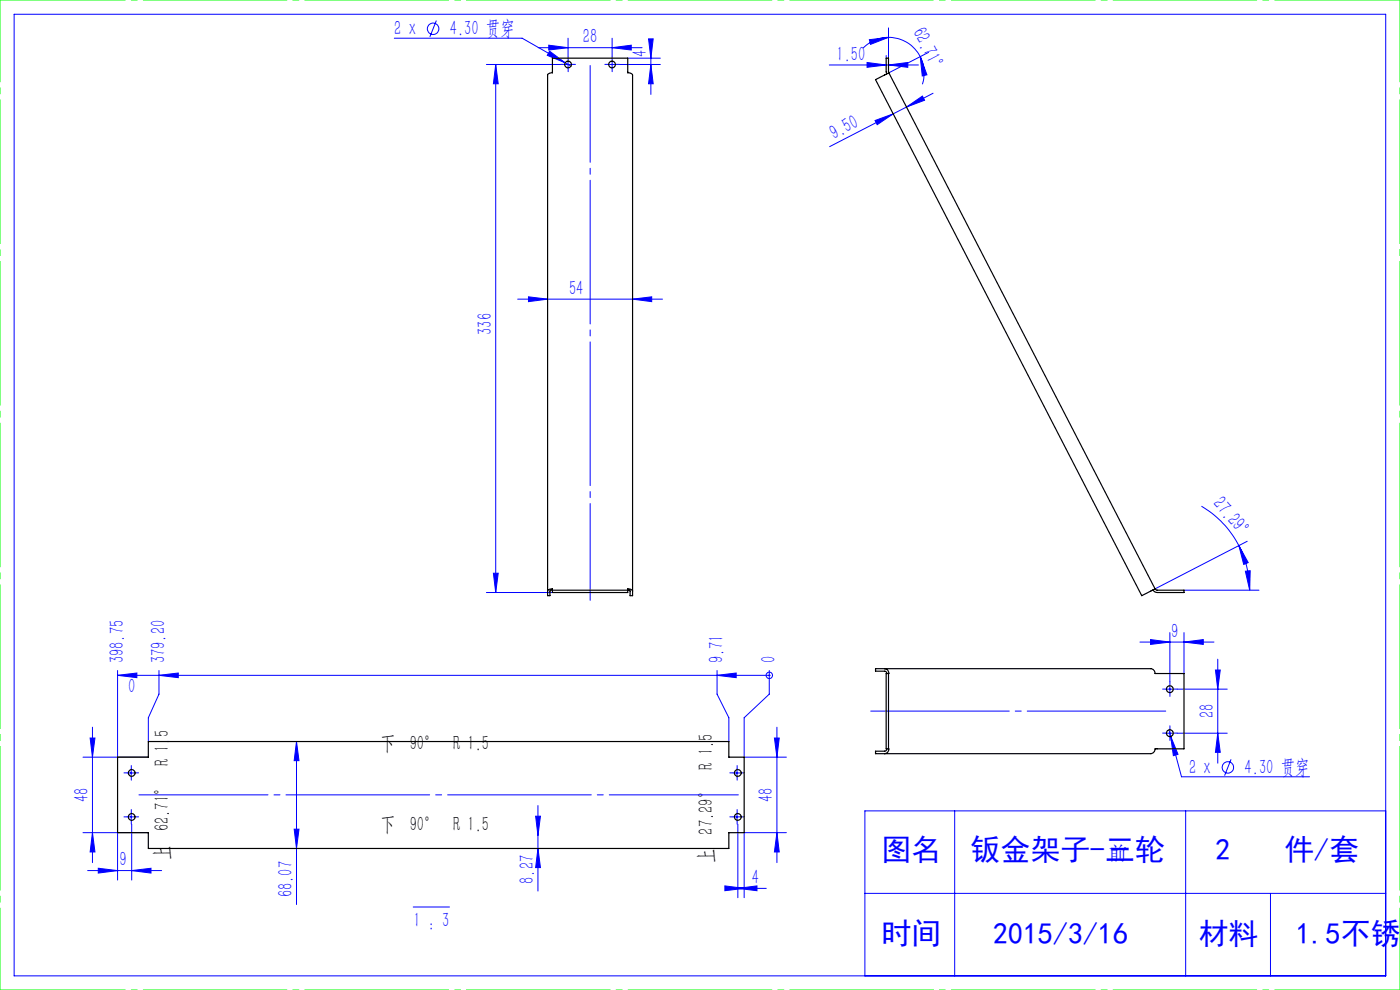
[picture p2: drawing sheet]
<svg xmlns="http://www.w3.org/2000/svg" width="297mm" height="210mm" viewBox="0 0 297 210" stroke-linecap="round" stroke-linejoin="round" font-family="sans-serif">
<g fill="none" stroke="#00f" stroke-width=".21">
<path d="M3 3h291v204h-291zM83.6 8.1h27.2l10.3 5.9M92.6 4.4l-1.4 3.4M103.2 13.7h15.8M105.2 13.7v112M105.2 13.7l.5 4.1h-1zM114.2 10.1h22M116.4 9.6l4.1 .5-4.1 .5zM116.6 10.9l3.3 2.4-3.8-1.6zM119.7 13.7h1.7M120.5 8.1v4M120.5 12.8v1.7"/>
<path d="M129 13.7h1.7M129.9 10.1l4-.5v1zM129.9 8.1v4M129.9 12.8v1.7M131.4 13.7h8.7M133.2 12.3h6.9M137.6 8.2h1l-.5 4.1zM138.1 13.7l.5 4.1h-1zM138.1 9.1v10.9M175.9 13.8h18.9M183.9 13.3l4.1 .5-4.1 .5zM184.4 8.4l4.1-.5-3.8 1.5z"/>
<path d="M188 11.8v.5M188.5 5.9v6.4M188.5 7.9a7.5 7.5 0 0 1 6.7 4.1M188.5 7.9a7.7 7.7 0 0 0-5.4 2.3M188.5 13.8l4.1-.5v1zM195.2 12l1.4 3.9-.9 .2zM195.2 12a7.5 7.5 0 0 1 .5 5.9M197 11.1l-8.4 4.3M197.9 19.8l-5.6 2.9M185.6 25.6l3.9-1.4-3.4 2.2zM189.5 24.2l-13.5 6.9M192.3 22.7l3.4-2.3 .4 .9z"/>
<path d="M192.3 22.7l-2.8 1.5M109.8 63.5h30.7M112.1 63l4.1 .5-4.1 .5zM134.2 63.5l4.1-.5v1zM254.9 107.4a21.2 21.2 0 0 1 7.9 8.3M262.8 115.7l2 3.6-1 .4zM262.8 115.7a20.9 20.9 0 0 1 2.3 9.5M264.6 114.8l-19.6 10.1M103.2 125.7h14M104.7 121.6h1l-.5 4.1zM241.8 136.2h15.7M244.1 135.7l4.1 .5-4.1 .5z"/>
<path d="M248.2 134.2v10.4M251.2 125.2h15.9M251.2 136.2l4.1-.5v1zM251.2 134.2v8.7M258.3 139.8v22.1M264.2 121.2l1-.1-.1 4.1zM19.1 156.6h1l-.5 4zM19.6 154.3v28.7M24.9 143.3l4.1-.5v.9zM24.9 143.3h138.3M24.9 142.2v18.4M33.7 143.3l4.1-.5v.9z"/>
<path d="M33.7 142.2v5l-2.2 5.1v5M62.9 157.3l.5 4.1h-1zM62.9 157.3v34.6M152.1 143.3l4.1-.5v.9zM152.1 142.2v5l2.5 5.1v5M163.2 143.3h.1M163.2 142.2v5l-5.3 5.1v8.3h8.9M164.3 156.6h1l-.5 4zM164.8 154.3v28.7M247.3 146.2h1.7M247.3 155.5h1.7M248 154.8l.4 1.4"/>
<path d="M248.2 145.4v1.6M248.2 154.7v1.6M248.4 156.2l1.5 3.8-1 .3zM248.4 156.2l2.2 8.6h27.2M249.7 146.2h10.7M249.7 155.5h10.7M257.8 142.1h1.1l-.6 4.1zM258.3 155.5l.6 4.1h-1.1zM17.6 160.6h13.9M17.6 176.6h13.9M19.6 176.6l.5 4.1h-1zM24.9 176.6v10.1"/>
<path d="M27 173.3h1.7M27 164h1.7M27.8 163.1v1.7M27.8 172.5v1.6M27.9 174.8v11.9M62.4 175.9h1l-.5 4.1zM113.6 173.1h1.1l-.6 4.1zM114.1 180l.6 4h-1.1zM114.1 170.9v18.1M155.5 173.3h1.7M155.5 164h1.7M156.4 163.1v1.7"/>
<path d="M156.4 172.5v1.6M156.5 174.8v15.6M164.8 176.6l.5 4.1h-1zM166.8 176.6h-8.9v13.8M202.5 172v35M251.5 172v35M261.2 161.1l-1.4 3.4M294 172h-110.5v35M18.6 184.7h15.7M20.8 184.2l4.1 .5-4.1 .5zM27.9 184.7l4.1-.5v1zM87.7 192.4h7.7"/>
<path d="M153.8 187.9l4.1 .5-4.1 .5zM156.5 188.4l4.1-.5v1zM156.5 188.4h6.1M183.5 189.5h110.5M269.5 189.5v17.5"/>
<circle cx="91.9" cy="6.1" r="1.21"/>
<circle cx="163.2" cy="143.3" r=".69"/>
<circle cx="260.5" cy="162.8" r="1.2"/>
</g>
<g fill="none" stroke="#00f" stroke-width=".21" stroke-dasharray="30.5 1.3 1.3 1.3">
<path d="M119.7 13.7h-.7M120.5 12.8v-.7M120.5 14.5v.7M121.4 13.7h.7M129 13.7h-.7M129.9 12.8v-.7M129.9 14.5v.7M130.7 13.7h.7M247.4 146.2h-.8M247.4 155.5h-.8M248.2 145.3v-.7M248.2 147v.7"/>
<path d="M248.2 154.7v-.7M248.2 156.3v.8M249 146.2h.7M249 155.5h.7M27 173.3h-.7M27 163.9h-.7M27.9 172.4v-.7M27.9 174.1v.7M27.9 163.1v-.7M27.9 164.8v.7M28.7 173.3h.7M28.7 163.9h.7"/>
<path d="M155.5 173.3h-.7M155.5 163.9h-.7M156.4 172.4v-.7M156.4 174.1v.7M156.4 163.1v-.7M156.4 164.8v.7M157.2 173.3h.7M157.2 163.9h.7"/>
</g>
<path d="M184.7 150.8h62.6" fill="none" stroke="#00f" stroke-width=".21" stroke-dasharray="30.5 1.3 1.3 1.3" stroke-dashoffset="1.1"/>
<path d="M29.5 168.6h127.1" fill="none" stroke="#00f" stroke-width=".21" stroke-dasharray="30.5 1.3 1.3 1.3" stroke-dashoffset="3.1"/>
<path d="M125.2 13.9v113.4" fill="none" stroke="#00f" stroke-width=".21" stroke-dasharray="30.5 1.3 1.3 1.3" stroke-dashoffset="9.9"/>
<path d="M0 0h297M0 210h297" fill="none" stroke="#0f0" stroke-width=".21" stroke-dasharray="30.5 1.3 1.3 1.3" stroke-dashoffset="3.9"/>
<path d="M0 210v-210M297 210v-210" fill="none" stroke="#0f0" stroke-width=".21" stroke-dasharray="30.5 1.3 1.3 1.3" stroke-dashoffset="13.1"/>
<g fill="#00f">
<path d="M152.1 143.3l4.1-.5v.9zM33.7 143.3l4.1-.5v.9zM24.9 143.3l4.1-.5v.9z"/>
<path d="M195.2 12l1.4 3.9-.9 .2zM184.4 8.4l4.1-.5-3.8 1.5z"/>
<path d="M264.2 121.2l1-.1-.1 4.1zM262.8 115.7l2 3.6-1 .4z"/>
<path d="M129.9 10.1l4-.5v1zM116.4 9.6l4.1 .5-4.1 .5z"/>
<path d="M183.9 13.3l4.1 .5-4.1 .5zM188.5 13.8l4.1-.5v1zM116.6 10.9l-.5 .8 3.8 1.6zM248.4 156.2l.5 4.1 1-.3zM244.1 135.7l4.1 .5-4.1 .5zM251.2 136.2l4.1-.5v1z"/>
<path d="M156.5 188.4l4.1-.5v1zM153.8 187.9l4.1 .5-4.1 .5zM20.8 184.2l4.1 .5-4.1 .5zM27.9 184.7l4.1-.5v1z"/>
<path d="M185.6 25.6l3.9-1.4-3.4 2.2zM192.3 22.7l3.4-2.3 .4 .9z"/>
<path d="M114.1 180l.6 4h-1.1zM113.6 173.1h1.1l-.6 4.1z"/>
<path d="M62.4 175.9h1l-.5 4.1zM62.9 157.3l.5 4.1h-1zM138.1 13.7l.5 4.1h-1zM137.6 8.2h1l-.5 4.1zM258.3 155.5l.6 4.1h-1.1zM257.8 142.1h1.1l-.6 4.1z"/>
<path d="M19.1 156.6h1l-.5 4zM19.6 176.6l.5 4.1h-1zM164.3 156.6h1l-.5 4zM164.8 176.6l.5 4.1h-1zM105.2 13.7l.5 4.1h-1zM104.7 121.6h1l-.5 4.1z"/>
<path d="M112.1 63l4.1 .5-4.1 .5zM134.2 63.5l4.1-.5v1z"/>
</g>
<g fill="none" stroke="#000" stroke-width=".25">
<path d="M188.6 15.4l-2.9 1.5 56.5 109.5 2.8-1.5M188.6 15.4l-.1-3.1h-.5l.1 3.4M188.6 15.4l56.4 109.5M117.2 125.2v-.1a.59 .59 0 0 0-1 .1v.2M117.2 125.1l-.5 .3v1h-.5v-110.5a1.01 1.01 0 0 1 1-.5v-3.1h16v3.1a1.01 1.01 0 0 1 1 .5v110.5h-.5v-1.1l-.5-.2M117.2 125.2v.5h16v-.5M117.2 125.2h16M133.2 125.2v-.1a.56 .56 0 0 1 .9 .1l.1 .2M245 124.9l.5 .3h5.7v.5h-5.7l-.5-.2-.4-.4M187.7 141.8a.84 .84 0 0 1 .8 1.1M188.1 142.9v-.2l-.4-.3h-2v-.6h58.5a1.25 1.25 0 0 1 .9 1.1h6.1v15.9h-6.1a1.05 1.05 0 0 1-.9 1.1h-58.5v-.6h2l.4-.2v-.3M188.5 158.8a.84 .84 0 0 1-.8 1.1"/>
<path d="M188.5 142.9h-.5v15.9h.5M188.5 142.9v15.9M24.9 160.6h6.6v-3.3h123.1v3.3h3.3v16h-3.3v3.4h-123.1v-3.4h-6.6z"/>
<circle cx="120.5" cy="13.7" r=".71"/>
<circle cx="129.8" cy="13.7" r=".71"/>
<circle cx="248.2" cy="146.2" r=".71"/>
<circle cx="248.2" cy="155.5" r=".72"/>
<circle cx="27.9" cy="173.3" r=".71"/>
<circle cx="27.9" cy="163.9" r=".71"/>
<circle cx="156.5" cy="164" r=".72"/>
<circle cx="156.5" cy="173.3" r=".72"/>
</g>
<g font-size="6.3" fill="#00f">
<text x="187" y="182.5">图名</text>
<text x="205.9" y="182.5">钣金架子-三轮</text>
<text x="257.8" y="182.5">2</text>
<text x="272.5" y="182.5">件/套</text>
<text x="187" y="200.3">时间</text>
<text x="210.7" y="200.3">2015/3/16</text>
<text x="254.3" y="200.3">材料</text>
<text x="274.9" y="200.3">1.5不锈钢</text>
</g>
<g font-size="4.4" fill="#00f">
<text x="83.7" y="7.4">2 x</text>
<text x="95.4" y="7.4">4.30 贯穿</text>
<text x="123.6" y="9.2">28</text>
<text x="193.5" y="6.8" transform="rotate(62 193.5 6.8)">62.71°</text>
<text x="137.2" y="12.2" transform="rotate(-90 137.2 12.2)">4</text>
<text x="177.5" y="12.9">1.50</text>
<text x="177" y="29.6" transform="rotate(-27 177 29.6)">9.50</text>
<text x="120.7" y="62.6">54</text>
<text x="104.3" y="71" transform="rotate(-90 104.3 71)">336</text>
<text x="257.1" y="107" transform="rotate(49 257.1 107)">27.29°</text>
<text x="248.5" y="135.3">9</text>
<text x="26.2" y="140.7" transform="rotate(-90 26.2 140.7)">398.75</text>
<text x="35" y="140.7" transform="rotate(-90 35 140.7)">379.20</text>
<text x="153.4" y="140.7" transform="rotate(-90 153.4 140.7)">9.71</text>
<text x="164.5" y="140.7" transform="rotate(-90 164.5 140.7)">0</text>
<text x="27.2" y="146.9">0</text>
<text x="257.5" y="152.4" transform="rotate(-90 257.5 152.4)">28</text>
<text x="252.3" y="164.1">2 x</text>
<text x="264" y="164.1">4.30 贯穿</text>
<text x="18.8" y="170.1" transform="rotate(-90 18.8 170.1)">48</text>
<text x="164" y="170.1" transform="rotate(-90 164 170.1)">48</text>
<text x="25.4" y="183.8">9</text>
<text x="62.1" y="190.3" transform="rotate(-90 62.1 190.3)">68.07</text>
<text x="113.3" y="187.5" transform="rotate(-90 113.3 187.5)">8.27</text>
<text x="159.5" y="187.5">4</text>
<text x="87.7" y="196.7">1 : 3</text>
</g>
<g font-size="4.4">
<text x="80.8" y="159.1">下 90° R 1.5</text>
<text x="80.8" y="176.3">下 90° R 1.5</text>
<text x="35.8" y="182.4" transform="rotate(-90 35.8 182.4)">上 62.71° R 1.5</text>
<text x="151.2" y="183.2" transform="rotate(-90 151.2 183.2)">上 27.29° R 1.5</text>
</g>
<text font-size="4.1" fill="#00f" x="235.1" y="182.3">前</text>
</svg>
